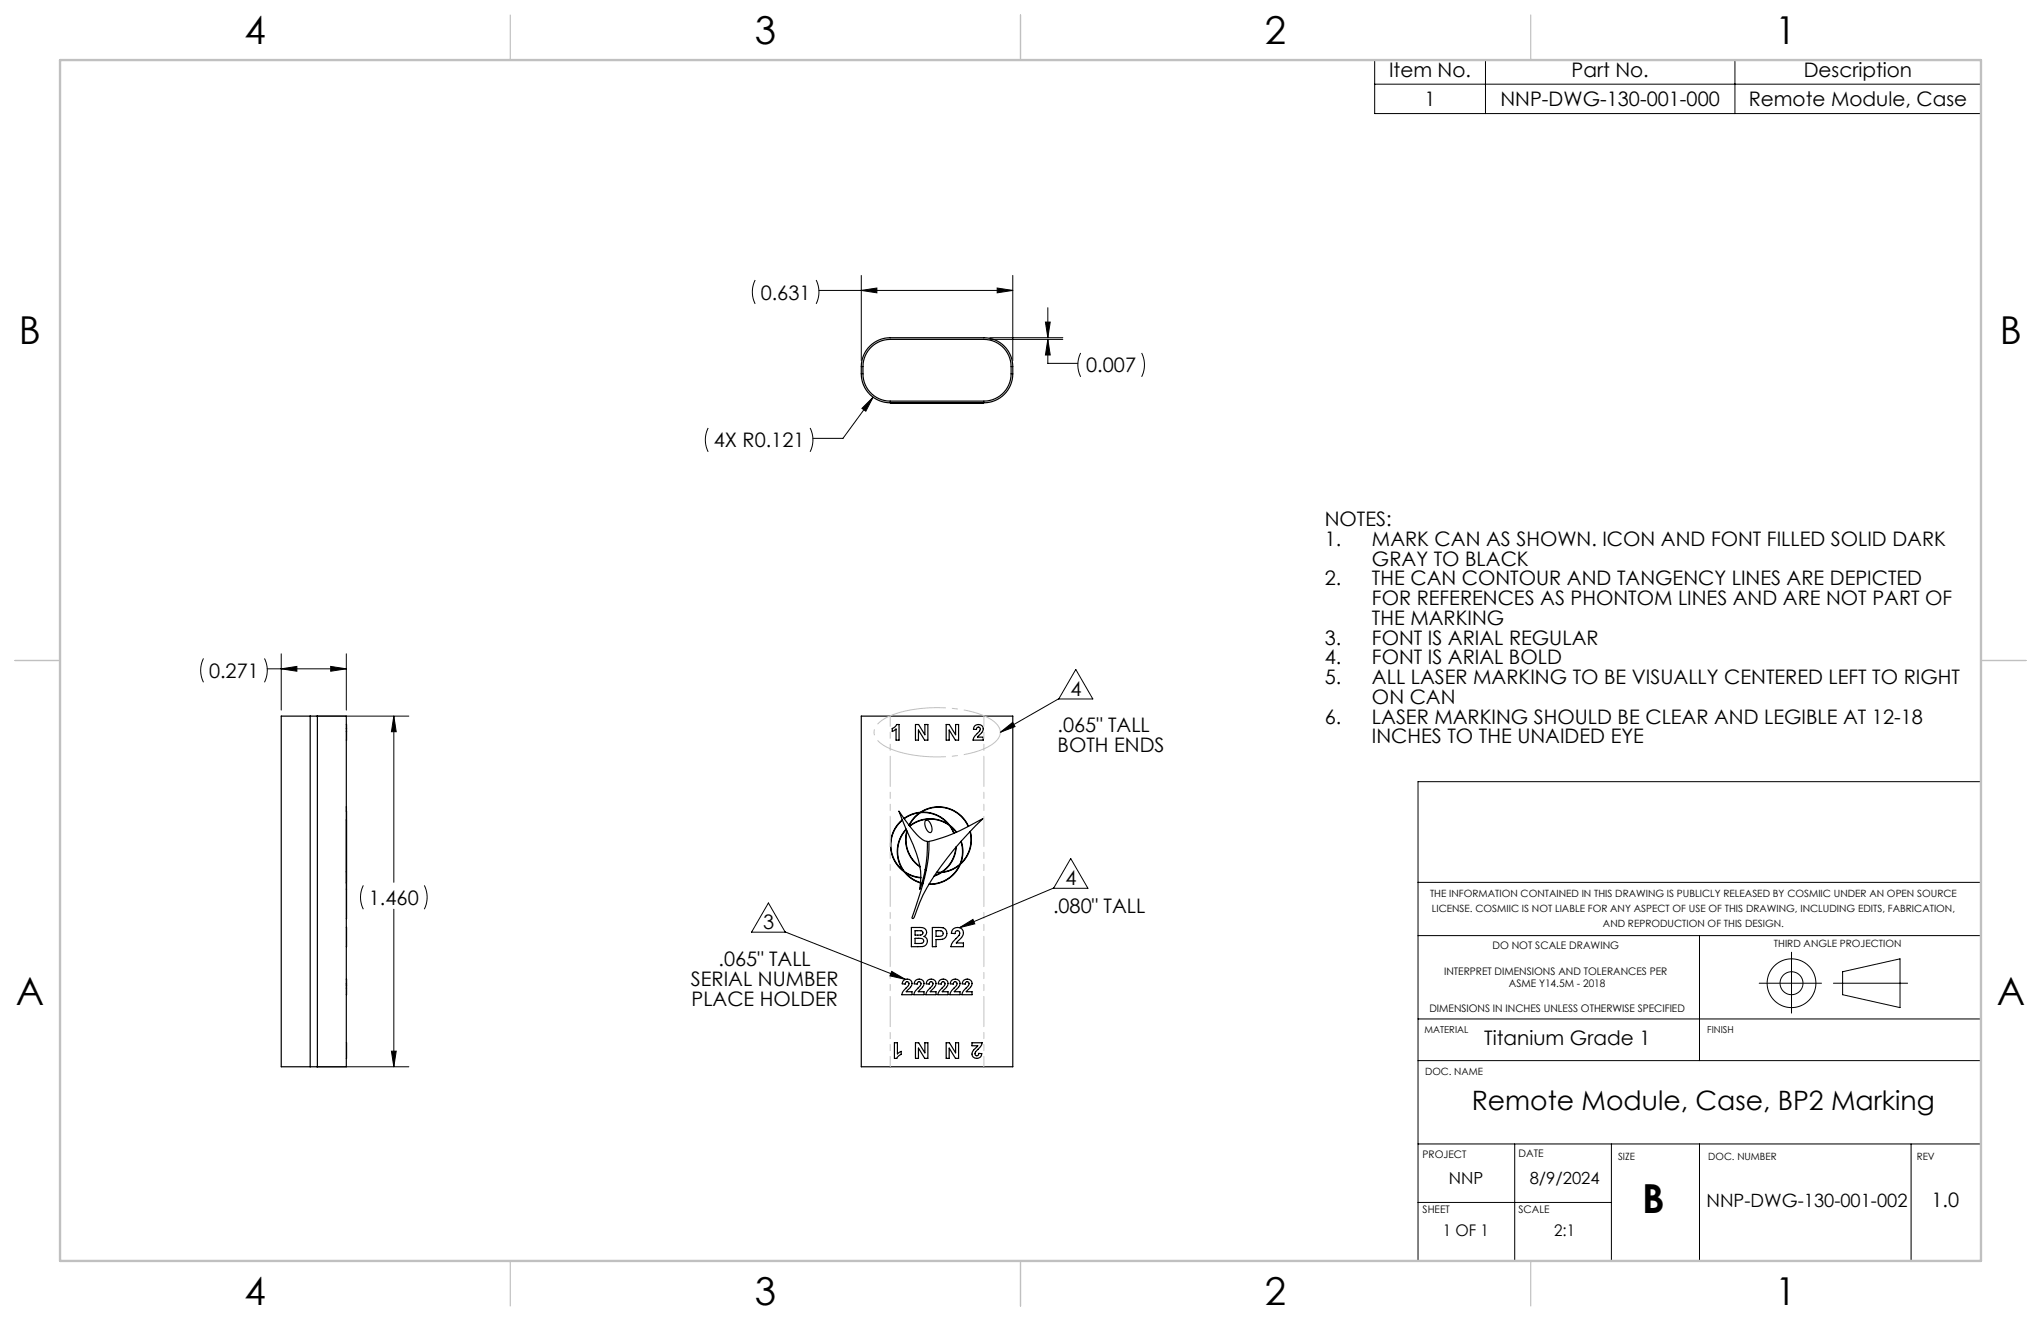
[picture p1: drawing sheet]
<svg xmlns="http://www.w3.org/2000/svg" width="432mm" height="279mm" viewBox="0 0 432 279" stroke-linecap="round" stroke-linejoin="round" font-family="sans-serif">
<g fill="none" stroke="#000" stroke-width=".25">
<path d="M184 73.2a6.1 6.1 0 0 1 4.3-1.8h19.8a6.1 6.1 0 0 1 6.2 6.1 6.5 6.5 0 0 1-3.3 7l-1.1 .4-1.8 .3h-19.8a6.1 6.1 0 0 1-6.1-6.1 6.9 6.9 0 0 1 1.8-5.9zM184.1 73.7a5.8 5.8 0 0 1 4.2-1.9h19.8a5.8 5.8 0 0 1 5.8 5.7 6.3 6.3 0 0 1-2.9 6.6l-1.1 .5-1.8 .2h-19.8a5.8 5.8 0 0 1-5.7-5.7 6.6 6.6 0 0 1 1.5-5.4zM188.4 85.2h1.3M188.4 85.2h.1M189.7 85.2h.5M189.7 85.2h.1M190.2 85.2h3.4M190.2 85.2h.1M191.2 85.2h5.1M191.2 85.2h.1M194.3 85.2h.1M195.7 85.2v.1"/>
<path d="M197.2 85.2h-.9M197.2 85.2h3M200.8 85.2h.1M202.2 85.2h.1M202.8 85.2h3M204.9 85.2h-8.6M204.9 85.2h.1M205.9 85.2h.1M205.9 85.2h1.1M207 85.2h.1M208 85.2h-1M65.6 151.5h-6.1v74.1h6.1"/>
<path d="M65.6 151.5h1.5M65.6 151.5v74.1M67.1 151.5h6.2v74.1h-6.2M67.1 151.5v74.1M73.3 153.2v.9M73.3 154.1h.1M73.3 154.7h.1M73.3 154.1v2.4M182.2 151.5h32.1v74.1h-32.1zM188.8 154.1l.6-.4 .3-.5h.5v3.3h-.6v-2.3l-.8 .5zM193.7 153.2h.6l1.4 2.2v-2.2h.6v3.3h-.7l-1.3-2.1v2.1h-.6zM200.2 153.2h.6l1.4 2.2v-2.2h.6v3.3h-.7l-1.3-2.1v2.1h-.6z"/>
<path d="M206.3 153.4a1.07 1.07 0 0 1 1.6 .3 1.07 1.07 0 0 1-.5 1.5l-.6 .7h1.2v.6h-2.1a3.5 3.5 0 0 1 1.4-1.9 .44 .44 0 0 0-.1-.8 .44 .44 0 0 0-.6 .5l-.7-.1zM73.3 173.4v11M73.3 170.6v1M73.3 171.6h.1M73.3 171.6v16.5M190.2 171.6l2.3 3.2 1.8 2.1a3.2 3.2 0 0 0 1.9 1.1 26.9 26.9 0 0 1-1.6 10.1 14.9 14.9 0 0 0-1.4-9.4zM190.9 173.4a7 7 0 0 0 .4 11 6.9 6.9 0 0 0 3.4 2.4M190.9 173.5a6.9 6.9 0 0 0 .2 10.7 6.9 6.9 0 0 1 .6-8.8M191.2 173.1a7 7 0 0 1 3.5-1.3 7 7 0 0 1 10.2 3M191.3 173.2a6.9 6.9 0 0 1 3.3-1.3 7 7 0 0 0-2.3 2.6M191.7 175.4a6.9 6.9 0 0 0-.3 8.9 6.9 6.9 0 0 0 3.4 1.3M191.9 175.7a7 7 0 0 0 2.7 7.7"/>
<path d="M191.9 175.8a6.9 6.9 0 0 0 2.7 7.5M192.4 174.6a6.9 6.9 0 0 1 2.3-2.7 6.9 6.9 0 0 1 6 2.5 6.9 6.9 0 0 0-8.3 .3M192.5 174.8a6.7 6.7 0 0 1 8.5 0l.8 1.5M195.8 173.5a1.36 1.36 0 0 1 1.3 1.5 .69 .69 0 0 1-.4 1.1 2.15 2.15 0 0 1-.9-2.6zM196.5 178a38.9 38.9 0 0 0 11.5-4.9 65.6 65.6 0 0 0-12.7 16.2l-1.9 4.7-.3 .3-.2-.1 .1-.2a80.1 80.1 0 0 0 3.4-12.5zM202.2 179.2a6.6 6.6 0 0 1-3.2 5.3h-.8M202.3 176l-1.2-1.2 .8 1.4M203.3 178a6.9 6.9 0 0 1-.2 4.8 6.9 6.9 0 0 1-3.8 1.6 7 7 0 0 0 3-5.3M204.8 174.8a6.9 6.9 0 0 0-9.9-3 7.3 7.3 0 0 1 6.2 2.9l1.3 1.3M205.2 175.9a6.9 6.9 0 0 1-2 6.7 6.9 6.9 0 0 0 .2-4.7M205.3 175.8a7 7 0 0 1-2.1 7 6.9 6.9 0 0 1-6.7 4.3M73.3 196.2v4"/>
<path d="M73.3 184.4h.1M73.3 184.4v2.4M73.3 188.1v6.2M192.8 196.2h1.6a1.1 1.1 0 0 1 1.4 .3 1.1 1.1 0 0 1-.1 1.4l-.2 .2a1.16 1.16 0 0 1 .6 1.5 1.16 1.16 0 0 1-1.5 .6h-1.8zM193.6 198.5h1.4a.54 .54 0 0 1 .4 .7 .54 .54 0 0 1-.7 .3l-1.1 .1zM193.6 196.8l1.2 .1a.5 .5 0 0 1 .4 .6 .5 .5 0 0 1-.7 .3h-.9zM194.8 185.7a7 7 0 0 1-3.3-1.1 6.9 6.9 0 0 0 3.2 2.1M195 186.8l.3 .1M195.1 186.8h.2M195.6 185.7h-.2M195.6 185.6h-.2M195.7 184l.3 .1"/>
<path d="M195.7 183.9l.3 .1M197.3 196.2a4.6 4.6 0 0 1 2.6 .2 1.36 1.36 0 0 1 .3 1.7 1.36 1.36 0 0 1-1.6 .6h-.6v1.5h-.7zM197.6 185.3l.6-.2a5.6 5.6 0 0 1 2.5-.9l1-.4 1.3-.8a6.9 6.9 0 0 1-6.4 4M198 196.8h.4a.69 .69 0 0 1 .9 .2 .69 .69 0 0 1 0 .9l-1.3 .1zM198.1 184.6h.9l-1.3 .6M201.7 196.4a1.26 1.26 0 0 1 1.8 .1 1.26 1.26 0 0 1-.1 1.8l-1.1 1.1h1.5v.8h-2.6a4.3 4.3 0 0 1 1.7-2.4 .54 .54 0 0 0-.1-.9 .54 .54 0 0 0-.7 .6l-.8-.1 .2-.7zM73.3 207.1v1M73.3 209h.1M73.3 208.1h.1M73.3 208.5h.1M73.3 209v1.4M73.3 208.5v.5"/>
<path d="M73.3 208.2v.3M191.3 207.3a1.07 1.07 0 0 1 1.5 .3 1.07 1.07 0 0 1-.4 1.5l-.7 .7h1.2v.6h-2.1a3.5 3.5 0 0 1 1.4-1.9 .44 .44 0 0 0-.1-.8 .44 .44 0 0 0-.6 .4h-.6zM193.8 207.3a1.07 1.07 0 0 1 1.6 .3 1.07 1.07 0 0 1-.5 1.5l-.6 .7h1.2v.6h-2.2a3.5 3.5 0 0 1 1.4-1.9 .44 .44 0 0 0 0-.8 .44 .44 0 0 0-.7 .4h-.6zM196.3 207.3a1.07 1.07 0 0 1 1.6 .3 1.07 1.07 0 0 1-.4 1.5l-.7 .7h1.2v.6h-2.1a3.5 3.5 0 0 1 1.4-1.9 .44 .44 0 0 0-.1-.8 .44 .44 0 0 0-.6 .4h-.6zM198.9 207.3a1.07 1.07 0 0 1 1.6 .3 1.07 1.07 0 0 1-.5 1.5l-.7 .7h1.3v.6h-2.2a3.5 3.5 0 0 1 1.4-1.9 .44 .44 0 0 0-.1-.8 .44 .44 0 0 0-.6 .4h-.6zM201.4 207.3a1.07 1.07 0 0 1 1.6 .3 1.07 1.07 0 0 1-.5 1.5l-.6 .7h1.2v.6h-2.1a3.5 3.5 0 0 1 1.3-1.9 .44 .44 0 0 0 0-.8 .44 .44 0 0 0-.6 .4h-.7zM204 207.3a1.07 1.07 0 0 1 1.5 .3 1.07 1.07 0 0 1-.4 1.5l-.7 .7h1.2v.6h-2.1a3.5 3.5 0 0 1 1.4-1.9 .44 .44 0 0 0-.1-.8 .44 .44 0 0 0-.6 .4h-.6zM65.6 225.6h1.5M73.3 220.5v3.4M189.2 220.5h.7v2.4l.8-.5v.6l-.7 .4-.3 .5h-.5zM193.7 220.5h.7l1.3 2.2v-2.2h.6v3.4h-.7l-1.3-2.2v2.2h-.6zM200.2 220.5h.7l1.3 2.2v-2.2h.6v3.4h-.7l-1.3-2.2v2.2h-.6z"/>
<path d="M205.6 220.5h2.2a3.5 3.5 0 0 1-1.4 2 .44 .44 0 0 0 .1 .8 .44 .44 0 0 0 .6-.5l.6 .1a1.06 1.06 0 0 1-1.6 .8 1.06 1.06 0 0 1 .1-1.8l.7-.7h-1.3z"/>
</g>
<path d="M188.3 225.6v-74.1M208.1 225.6v-74.1" fill="none" stroke="#c3c8d2" stroke-width=".25" stroke-dasharray="6.3 1.3 1.3 1.3 1.3 1.3" stroke-dashoffset="4.2"/>
<g fill="none" stroke="#000" stroke-width=".21">
<path d="M290.8 12.7h128.3v11.3h-128.3zM290.8 17.8h128.3M314.3 12.7v11.3M367 12.7v11.3M159.8 59.2a5.6 5.6 0 0 0 0 5.1M172.7 59.2a5.6 5.6 0 0 1 0 5.1M182.2 58.3v18M214.3 58.3v18M173.3 61.4h41M182.2 61.4l3.3-.5v1zM209.4 71.4h15.5M209.4 71.8h15.5"/>
<path d="M211 60.9l3.3 .5-3.3 .5zM221.2 68.1h1l-.5 3.3zM221.7 71.8l.5 3.3h-1zM221.7 71.8v5.1h6.3M221.7 65.1v6.3M228.6 74.7a5.6 5.6 0 0 0 0 5M241.5 74.7a5.6 5.6 0 0 1 0 5M149.8 90.5a5.6 5.6 0 0 0 0 5.1M171.4 90.5a5.6 5.6 0 0 1 0 5.1M184.7 84l-1.5 3-.8-.6zM184.7 84l-6.4 8.7h-6.3M43 139.3a5.6 5.6 0 0 0 0 5"/>
<path d="M56 139.3a5.6 5.6 0 0 1 0 5M59.5 138.3v11.9M73.3 138.3v11.9M56.5 141.5h16.8M59.5 141.5l3.3-.5v1zM66.9 151.5h19.6M70 141l3.3 .5-3.3 .5zM83.3 151.5l.5 3.3h-1zM83.3 151.5v35.1M211.6 154.9l2.6-2.1 .5 .9zM224 147.8l-12.4 7.1M227.6 141.6l3.6 6.2h-7.2z"/>
<path d="M419.1 165.3h-119.1v101.4M76.9 187.3a5.6 5.6 0 0 0 0 5M83.3 192.3v33.3M89.8 187.3a5.6 5.6 0 0 1 0 5M162.6 191l3.5 6.2h-7.1zM166.1 197.1l25.4 10M203 196.2l2.8-1.7 .4 .9zM222.9 187.8l-19.9 8.4M226.5 181.6l3.7 6.3h-7.3zM300 186.6h119.1M300 197.9h119.1M359.5 197.9v26.4"/>
<path d="M188.7 205.5l2.8 1.6-3.2-.7zM300 215.5h119.1M372.2 208h13.2M379 201.4v12.9M387.9 208h15.7M389.8 205.5l12.2-2.7v10.3l-12.2-2.7zM66.9 225.6h19.6M82.8 222.3h1l-.5 3.3zM300 224.3h119.1M300 242h119.1M300 254.3h40.9M320.5 242v24.7"/>
<path d="M340.9 242v24.7M359.5 242v24.7M404.3 242v24.7"/>
<circle cx="379" cy="208" r="5.2"/>
<circle cx="379" cy="208" r="2.43"/>
</g>
<path d="M211.6 154.9a4.4 4.4 0 0 0-3.1-3.4 28.8 28.8 0 0 0-20.8 .2 3.9 3.9 0 0 0-2.8 3.4 4.9 4.9 0 0 0 3.5 3.3 29 29 0 0 0 20.4-.3 4.2 4.2 0 0 0 2.8-3.2" fill="none" stroke="#c0c0c0" stroke-width=".21" stroke-dasharray="15.2 1.3 1.3 1.3" stroke-dashoffset="5.6" stroke-linecap="butt"/>
<path d="M107.9 3.2v9.5M215.9 3.2v9.5M323.8 3.2v9.5M3.2 139.7h9.5M419.1 139.7h9.5M107.9 266.7v9.5M215.9 266.7v9.5M323.8 266.7v9.5" fill="none" stroke="#c0c0c0" stroke-width=".25"/>
<path d="M12.7 12.7h406.4v254h-406.4z" fill="none" stroke="#c0c0c0" stroke-width=".5"/>
<path d="M211.6 154.9l2.6-2.1 .5 .9zM203 196.2l2.8-1.7 .4 .9zM188.7 205.5l2.8 1.6-3.2-.7zM82.8 222.3h1l-.5 3.3zM83.3 151.5l.5 3.3h-1zM59.5 141.5l3.3-.5v1zM70 141l3.3 .5-3.3 .5zM182.2 61.4l3.3-.5v1zM211 60.9l3.3 .5-3.3 .5zM184.7 84l-2.3 2.4 .8 .6zM221.2 68.1h1l-.5 3.3zM221.7 71.8l.5 3.3h-1z" fill="#000"/>
<text font-size="8.5" x="347.4" y="256.5">B</text>
<g font-size="8.1">
<text x="51.7" y="9.3">4</text>
<text x="159.7" y="9.3">3</text>
<text x="267.6" y="9.3">2</text>
<text x="375.6" y="9.3">1</text>
<text x="4" y="72.8">B</text>
<text x="423.1" y="72.8">B</text>
<text x="3.3" y="212.5">A</text>
<text x="422.4" y="212.5">A</text>
<text x="51.7" y="276">4</text>
<text x="159.7" y="276">3</text>
<text x="267.6" y="276">2</text>
<text x="375.6" y="276">1</text>
</g>
<text font-size="5.6" x="311.4" y="234.7">Remote Module, Case, BP2 Marking</text>
<g font-size="4.2">
<text x="293.9" y="16.4">Item No.</text>
<text x="332.5" y="16.4">Part No.</text>
<text x="381.6" y="16.4">Description</text>
<text x="301.4" y="22.4">1</text>
<text x="317.5" y="22.4">NNP-DWG-130-001-000</text>
<text x="370" y="22.4">Remote Module, Case</text>
<text x="160.9" y="63.4">0.631</text>
<text x="229.8" y="78.8">0.007</text>
<text x="151" y="94.6">4X R0.121</text>
<text x="280.3" y="111.3">NOTES:</text>
<text x="280.3" y="115.5">1.</text>
<text x="290.3" y="115.5">MARK CAN AS SHOWN. ICON AND FONT FILLED SOLID DARK</text>
<text x="290.3" y="119.6">GRAY TO BLACK</text>
<text x="280.3" y="123.8">2.</text>
<text x="290.3" y="123.8">THE CAN CONTOUR AND TANGENCY LINES ARE DEPICTED</text>
<text x="290.3" y="128">FOR REFERENCES AS PHONTOM LINES AND ARE NOT PART OF</text>
<text x="280.3" y="136.3">3.</text>
<text x="290.3" y="132.2">THE MARKING</text>
<text x="290.3" y="136.3">FONT IS ARIAL REGULAR</text>
<text x="44.2" y="143.4">0.271</text>
<text x="280.3" y="140.5">4.</text>
<text x="290.3" y="140.5">FONT IS ARIAL BOLD</text>
<text x="226.5" y="147.2">4</text>
<text x="280.3" y="144.7">5.</text>
<text x="290.3" y="144.7">ALL LASER MARKING TO BE VISUALLY CENTERED LEFT TO RIGHT</text>
<text x="290.3" y="148.9">ON CAN</text>
<text x="223.7" y="154.9">.065&quot; TALL</text>
<text x="280.3" y="153">6.</text>
<text x="290.3" y="153">LASER MARKING SHOULD BE CLEAR AND LEGIBLE AT 12-18</text>
<text x="223.7" y="159.1">BOTH ENDS</text>
<text x="290.3" y="157.2">INCHES TO THE UNAIDED EYE</text>
<text x="78" y="191.4">1.460</text>
<text x="225.4" y="187.2">4</text>
<text x="161.4" y="196.6">3</text>
<text x="222.8" y="193.1">.080&quot; TALL</text>
<text x="146.2" y="208.5">SERIAL NUMBER</text>
<text x="152" y="204.4">.065&quot; TALL</text>
<text x="146.3" y="212.7">PLACE HOLDER</text>
<text x="314" y="221">Titanium Grade 1</text>
<text x="408.6" y="255.4">1.0</text>
</g>
<text font-size="3.9" x="361" y="255.4">NNP-DWG-130-001-002</text>
<g font-size="3.5">
<text x="306.5" y="250.4">NNP</text>
<text x="323.6" y="250.4">8/9/2024</text>
</g>
<g font-size="3.4">
<text x="305.2" y="261.4">1 OF 1</text>
<text x="328.8" y="261.4">2:1</text>
</g>
<g font-size="2.2">
<text x="315.7" y="200.8">DO NOT SCALE DRAWING</text>
<text x="305.5" y="206.1">INTERPRET DIMENSIONS AND TOLERANCES PER</text>
<text x="319.2" y="208.8">ASME Y14.5M - 2018</text>
<text x="302.4" y="214.1">DIMENSIONS IN INCHES UNLESS OTHERWISE SPECIFIED</text>
<text x="301" y="244.9">PROJECT</text>
<text x="321.3" y="244.6">DATE</text>
<text x="301" y="256.5">SHEET</text>
<text x="321.3" y="256.5">SCALE</text>
</g>
<g font-size="2.1">
<text x="302.5" y="189.8">THE INFORMATION CONTAINED IN THIS DRAWING IS PUBLICLY RELEASED BY COSMIIC UNDER AN OPEN SOURCE</text>
<text x="302.9" y="192.9">LICENSE. COSMIIC IS NOT LIABLE FOR ANY ASPECT OF USE OF THIS DRAWING, INCLUDING EDITS, FABRICATION,</text>
<text x="339.1" y="196">AND REPRODUCTION OF THIS DESIGN.</text>
<text x="375.3" y="200.4">THIRD ANGLE PROJECTION</text>
<text x="301.5" y="227.5">DOC. NAME</text>
<text x="342.3" y="245.4">SIZE</text>
<text x="361.4" y="245.4">DOC. NUMBER</text>
<text x="405.5" y="245.4">REV</text>
</g>
<g font-size="2">
<text x="301.4" y="218.5">MATERIAL</text>
<text x="361.2" y="218.5">FINISH</text>
</g>
</svg>
